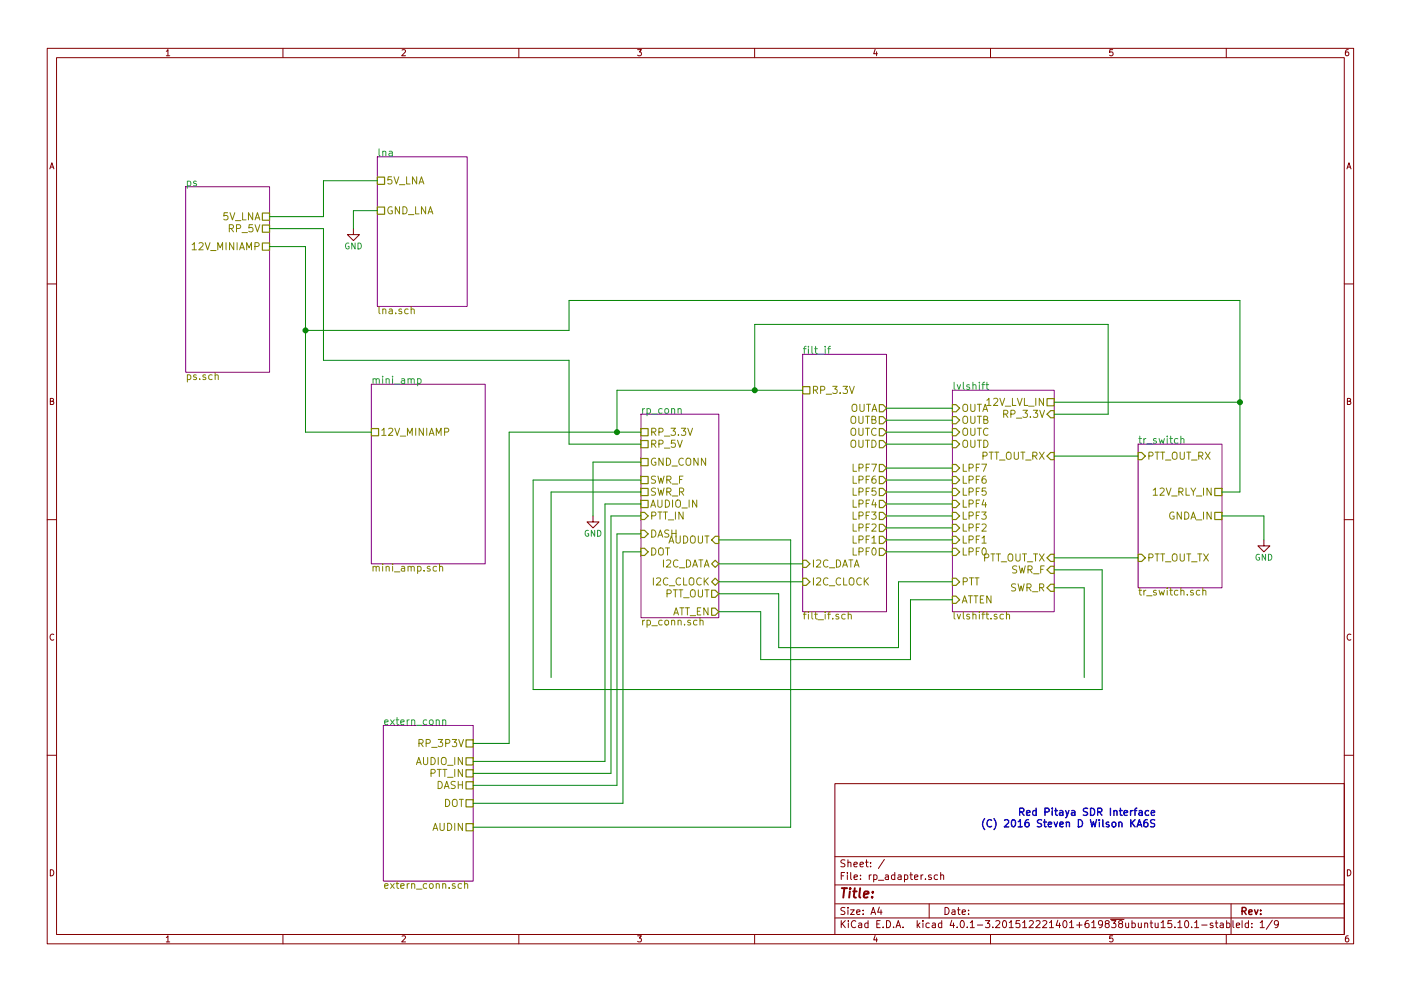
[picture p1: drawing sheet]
<svg xmlns="http://www.w3.org/2000/svg" width="297mm" height="210mm" viewBox="0 0 297 210" stroke-linecap="round" stroke-linejoin="round" font-family="sans-serif">
<g fill="none" stroke="#840000" stroke-width=".21">
<path d="M10 10.3h277v189.9h-277zM12 12.2h273v186.1h-273zM60 10.3v1.9M110 10.3v1.9M160 10.3v1.9M210 10.3v1.9M260 10.3v1.9M74.9 48.5v1.3h1.3l-1.3 1.2-1.2-1.2h1.2M10 60.2h2M285 60.2h2M10 110.3h2M125.7 109.5v1.2h1.3l-1.3 1.3-1.2-1.3h1.2"/>
<path d="M268 114.5v1.3h1.2l-1.2 1.3-1.3-1.3h1.3M285 110.3h2M10 160.2h2M177 166.3h108v32h-108zM285 160.2h2M60 198.3v1.9M110 198.3v1.9M160 198.3v1.9M177 194.8h108M177 191.8h108M177 187.8h108M177 181.8h108"/>
<path d="M186.4 192.5l-.3 1h.9M186.8 193v1M187.5 182.3l-1.3 2M197 191.8v3M197.4 185.7l-.3-.1-.3 .2 .1 .2 .5 .2v.3h-.6M198.8 185.7l-.5-.1-.2 .3v.6l.2 .1 .5-.1M199.4 185.7l.2-.1 .4 .1 .1 .9M199.4 185.1v1.5M210 198.3v1.9M246.2 195.8l.4-.5v1.5M246.2 196.8h.8M248.4 195.3h-.7l-.1 .7h.7l.2 .2-.1 .5-.2 .1-.6-.1"/>
<path d="M249.1 196.7v.1M249.7 195.8l.5-.5v1.5M249.7 196.8h.9M251.3 195.5l.2-.2a.8 .8 0 0 1 .5 .8 .8 .8 0 0 1-.5 .7l-.3-.5zM252.7 196.7v.1M253.3 195.8l.4-.5v1.5M253.3 196.8h.9M254.8 196.3h1.1M257.1 195.9l-.3-.1-.2 .2v.3l.5 .1v.3h-.5M257.7 195.8h.5M257.9 195.3v1.3l.3 .2M258.7 195.9h.6l.1 .9"/>
<path d="M259.4 196.2l-.8 .3 .3 .3 .5-.1M260 198.3v1.9M260.1 195.9l.4-.1 .3 .3-.1 .6h-.6M260.1 195.3v1.5M261 191.8v6.5M261.4 195.3v1.3l.2 .2M262.1 196.3l.7-.1v-.3l-.4-.1-.3 .2 .1 .7h.6M269.7 195.2l-1.2 2M271 196l-.2 .3h-.3l-.3-.3v-.4l.3-.3h.3l.2 .3a1.01 1.01 0 0 1-.4 1.2h-.3"/>
</g>
<path d="M39.4 39.6h17.7v39.4h-17.7zM80 33.3h19.1v31.7h-19.1zM170.2 75.2h17.8v54.6h-17.8zM78.7 81.5h24.2v38.1h-24.2zM135.9 87.9h16.5v43.2h-16.5zM201.9 82.8h21.6v47h-21.6zM241.3 94.2h17.8v30.5h-17.8zM81.3 153.9h19v33h-19z" fill="none" stroke="#840084" stroke-width=".21"/>
<path d="M175.5 74h.6M176.1 73.5l-.4 .2v1.3M88.5 80.4l.5-.1 .3 .3-.2 .7h-.6M143.8 86.8a.36 .36 0 0 1 .6 .1v.8M208.2 81.6h.6M208.8 81.1l-.4 .2v1.3M209 81.6h.6M209.2 81.1v1.3l.4 .2M250.4 93.2v-.1a.36 .36 0 0 1 .6 .2v.8M250.4 92.5v1.6M93.9 152.9v-.1a.36 .36 0 0 1 .6 .2v.7M93.9 152.7v1" fill="none" stroke="#008484" stroke-width=".21"/>
<g fill="none" stroke="#848400" stroke-width=".21">
<path d="M45.6 79.7l.1-.1a.36 .36 0 0 1 .6 .2v.7M87.2 65.7v-.1a.36 .36 0 0 1 .6 .2v.8M93.2 119.7v1.5M92.6 120.2h-.5l-.3 .3 .2 .6h.6M93.2 120.3l.1-.1a.36 .36 0 0 1 .6 .2v.8M148.4 131.7h.1a.36 .36 0 0 1 .6 .1v.8M148.4 131.1v1.5M179.2 130.4l-.4-.1-.3 .3 .1 .7h.6M179.8 130.5l.1-.1a.36 .36 0 0 1 .6 .2v.7M179.8 129.8v1.5M212.8 130.4l-.5-.1-.3 .3 .2 .7h.6M213.4 130.5l.1-.1a.36 .36 0 0 1 .5 .2v.7"/>
<path d="M213.4 129.8v1.5M254.4 125.3l-.5-.1-.3 .3 .2 .7h.6M255 125.4l.1-.1a.36 .36 0 0 1 .6 .2v.8M255 124.7v1.6M97.9 187.5h-.5l-.3 .3 .2 .6h.6M98.5 187.6l.1-.1a.36 .36 0 0 1 .6 .2v.8M98.5 187v1.5"/>
</g>
<g fill="none" stroke="#848400" stroke-width=".25">
<path d="M80 37.6h1.5v1.5h-1.5zM55.6 45.2h1.5v1.5h-1.5zM55.6 47.7h1.5v1.6h-1.5zM55.6 51.6h1.5v1.5h-1.5zM80 43.9h1.5v1.6h-1.5zM78.7 90.9h1.6v1.6h-1.6zM135.9 90.9h1.5v1.6h-1.5zM135.9 93.5h1.5v1.5h-1.5zM135.9 97.3h1.5v1.5h-1.5zM170.2 82h1.5v1.6h-1.5zM186.4 85.8h.8l.8 .8-.8 .8h-.8zM186.4 88.4h.8l.8 .7-.8 .8h-.8z"/>
<path d="M186.4 90.9h.8l.8 .8-.8 .8h-.8zM186.4 93.5h.8l.8 .7-.8 .8h-.8zM186.4 98.5h.8l.8 .8-.8 .8h-.8zM201.9 85.8h.8l.8 .8-.8 .8h-.8zM201.9 88.4h.8l.8 .7-.8 .8h-.8zM201.9 90.9h.8l.8 .8-.8 .8h-.8zM201.9 93.5h.8l.8 .7-.8 .8h-.8zM201.9 98.5h.8l.8 .8-.8 .8h-.8zM222 84.6h1.5v1.5h-1.5zM222.8 87.1h.7v1.5h-.7l-.8-.7zM222.8 96h.7v1.5h-.7l-.8-.7zM241.3 96h.8l.7 .8-.7 .7h-.8z"/>
<path d="M135.9 108.7h.8l.7 .8-.7 .7h-.8zM135.9 112.5h.8l.7 .8-.7 .7h-.8zM135.9 116.3h.8l.7 .8-.7 .8h-.8zM135.9 101.1h1.5v1.5h-1.5zM135.9 103.6h1.5v1.6h-1.5zM135.9 106.2h1.5v1.5h-1.5zM150.9 119.6l.7-.7 .8 .7-.8 .8zM151.6 113.8h.8v1.5h-.8l-.7-.8zM170.2 118.9h.7l.8 .7-.8 .8h-.7zM186.4 116.3h.8l.8 .8-.8 .8h-.8zM186.4 113.8h.8l.8 .7-.8 .8h-.8zM186.4 111.2h.8l.8 .8-.8 .8h-.8z"/>
<path d="M186.4 108.7h.8l.8 .8-.8 .7h-.8zM186.4 106.2h.8l.8 .7-.8 .8h-.8zM186.4 103.6h.8l.8 .8-.8 .8h-.8zM186.4 101.1h.8l.8 .7-.8 .8h-.8zM201.9 116.3h.8l.8 .8-.8 .8h-.8zM201.9 113.8h.8l.8 .7-.8 .8h-.8zM201.9 111.2h.8l.8 .8-.8 .8h-.8zM201.9 108.7h.8l.8 .8-.8 .7h-.8zM201.9 106.2h.8l.8 .7-.8 .8h-.8zM201.9 103.6h.8l.8 .8-.8 .8h-.8zM201.9 101.1h.8l.8 .7-.8 .8h-.8zM222.8 117.6h.7v1.5h-.7l-.8-.7z"/>
<path d="M241.3 117.6h.8l.7 .8-.7 .7h-.8zM257.6 103.6h1.5v1.6h-1.5zM257.6 108.7h1.5v1.5h-1.5zM150.9 125.2h.7l.8 .8-.8 .7h-.7zM150.9 129h.7l.8 .8-.8 .8h-.7zM150.9 123.4l.7-.7 .8 .7-.8 .8zM170.2 122.7h.7l.8 .7-.8 .8h-.7zM201.9 126.5h.8l.8 .7-.8 .8h-.8zM201.9 122.7h.8l.8 .7-.8 .8h-.8zM222.8 120.1h.7v1.6h-.7l-.8-.8zM222.8 123.9h.7v1.6h-.7l-.8-.8zM98.8 157h1.5v1.5h-1.5z"/>
<path d="M98.8 160.8h1.5v1.5h-1.5zM98.8 169.7h1.5v1.5h-1.5zM98.8 165.9h1.5v1.5h-1.5zM98.8 163.3h1.5v1.5h-1.5zM98.8 174.7h1.5v1.6h-1.5z"/>
</g>
<path d="M208.8 173.7a1.75 1.75 0 0 0 0 2.3M210.2 174.1a.72 .72 0 0 0-1 .5 .72 .72 0 0 0 .7 .8l.3-.1M210.7 173.7a1.75 1.75 0 0 1 0 2.3M216.2 172.3l.7-.1 .2-.2-.1-.4-.2-.1h-.6v1.5M216.6 172.3l.5 .7M217.7 172.5l.7-.2-.1-.2-.4-.1-.2 .2v.7h.6M219.7 172.1l-.4-.1-.4 .3 .2 .6h.6" fill="none" stroke="#0000c2" stroke-width=".3"/>
<g fill="none" stroke="#008400" stroke-width=".21">
<path d="M80 38.3h-11.4v7.7h-11.5M57.1 52.3h7.7v39.4h13.9M57.1 48.5h11.5v27.9h52v17.8h15.3M80 44.7h-5.1v3.8M64.8 70.1h55.8v-6.4h142.3v40.7h-3.8M135.9 91.7h-28v66h-7.6M135.9 98h-10.2v11.5M160 82.8v-14h74.9v19.1h-11.4M170.2 82.8h-39.4v8.9M188 91.7h13.9M188 86.6h13.9M188 89.1h13.9"/>
<path d="M188 94.2h13.9M188 99.3h13.9M223.5 96.8h17.8M223.5 85.3h39.4M135.9 113.3h-5.1v53.3h-30.5M135.9 101.8h-22.9v44.5h120.7v-25.4h-10.2M135.9 104.4h-19.1v39.4M135.9 109.5h-6.4v54.6h-29.2M135.9 117.1h-3.8v53.3h-31.8M135.9 106.9h-7.6v54.6h-28M152.4 119.6h17.8M152.4 114.5h15.2v61h-67.3"/>
<path d="M188 101.8h13.9M188 104.4h13.9M188 109.5h13.9M188 112h13.9M188 114.5h13.9M188 117.1h13.9M188 106.9h13.9M223.5 118.4h17.8M259.1 109.5h8.9v5M152.4 123.4h17.8M201.9 123.4h-11.4v14h-25.4v-11.4h-12.7M201.9 127.2h-8.9v12.7h-31.7v-10.1h-8.9"/>
<path d="M223.5 124.7h6.4v19.1"/>
</g>
<g fill="#008400" stroke="#008400" stroke-width=".25">
<circle cx="160" cy="82.8" r=".51"/>
<circle cx="64.8" cy="70.1" r=".51"/>
<circle cx="262.9" cy="85.3" r=".51"/>
<circle cx="130.8" cy="91.7" r=".51"/>
</g>
<text font-size="2.8" fill="#840000" x="178" y="190.5">Title:</text>
<g font-size="2.1" fill="#008484">
<text x="80" y="33.2">lna</text>
<text x="39.4" y="39.5">ps</text>
<text x="170.2" y="75.1">filt_if</text>
<text x="78.7" y="81.4">mini_amp</text>
<text x="201.9" y="82.7">lvlshift</text>
<text x="135.9" y="87.8">rp_conn</text>
<text x="241.3" y="94.1">tr_switch</text>
<text x="81.3" y="153.8">extern_conn</text>
</g>
<g font-size="2.1" fill="#848400">
<text x="81.9" y="39.1">5V_LNA</text>
<text x="47.1" y="46.7">5V_LNA</text>
<text x="81.9" y="45.5">GND_LNA</text>
<text x="41.1" y="53.1">12V_MINIAMP</text>
<text x="48.5" y="49.3">RP_5V</text>
<text x="80" y="66.6">lna.sch</text>
<text x="39.4" y="80.6">ps.sch</text>
<text x="172.1" y="83.6">RP_3.3V</text>
<text x="180" y="87.4">OUTA</text>
<text x="180" y="89.9">OUTB</text>
<text x="203.9" y="87.4">OUTA</text>
<text x="203.9" y="89.9">OUTB</text>
<text x="209.3" y="86.1">12V_LVL_IN</text>
<text x="213.1" y="88.6">RP_3.3V</text>
<text x="80.7" y="92.5">12V_MINIAMP</text>
<text x="137.8" y="92.5">RP_3.3V</text>
<text x="137.8" y="95">RP_5V</text>
<text x="180" y="92.5">OUTC</text>
<text x="180" y="95">OUTD</text>
<text x="203.9" y="92.5">OUTC</text>
<text x="203.9" y="95">OUTD</text>
<text x="137.8" y="98.8">GND_CONN</text>
<text x="180.8" y="100.1">LPF7</text>
<text x="203.9" y="100.1">LPF7</text>
<text x="207.8" y="97.5">PTT_OUT_RX</text>
<text x="243.2" y="97.5">PTT_OUT_RX</text>
<text x="137.8" y="102.6">SWR_F</text>
<text x="137.8" y="105.2">SWR_R</text>
<text x="137.8" y="107.7">AUDIO_IN</text>
<text x="180.8" y="107.7">LPF4</text>
<text x="180.8" y="105.2">LPF5</text>
<text x="180.8" y="102.6">LPF6</text>
<text x="203.9" y="107.7">LPF4</text>
<text x="203.9" y="105.2">LPF5</text>
<text x="203.9" y="102.6">LPF6</text>
<text x="244.7" y="105.2">12V_RLY_IN</text>
<text x="137.8" y="110.2">PTT_IN</text>
<text x="180.8" y="112.8">LPF2</text>
<text x="180.8" y="110.2">LPF3</text>
<text x="203.9" y="112.8">LPF2</text>
<text x="203.9" y="110.2">LPF3</text>
<text x="247.6" y="110.2">GNDA_IN</text>
<text x="137.8" y="114">DASH</text>
<text x="137.8" y="117.9">DOT</text>
<text x="141.4" y="115.3">AUDOUT</text>
<text x="180.8" y="117.9">LPF0</text>
<text x="180.8" y="115.3">LPF1</text>
<text x="203.9" y="117.9">LPF0</text>
<text x="203.9" y="115.3">LPF1</text>
<text x="208" y="119.1">PTT_OUT_TX</text>
<text x="243.2" y="119.1">PTT_OUT_TX</text>
<text x="78.7" y="121.3">mini_amp.sch</text>
<text x="138.4" y="124.2">I2C_CLOCK</text>
<text x="140.1" y="120.4">I2C_DATA</text>
<text x="172.1" y="120.4">I2C_DATA</text>
<text x="172.1" y="124.2">I2C_CLOCK</text>
<text x="203.9" y="124.2">PTT</text>
<text x="213.9" y="125.5">SWR_R</text>
<text x="214.2" y="121.7">SWR_F</text>
<text x="140.8" y="126.7">PTT_OUT</text>
<text x="142.2" y="130.6">ATT_EN</text>
<text x="170.2" y="131.4">filt_if.sch</text>
<text x="201.9" y="131.4">lvlshift.sch</text>
<text x="203.9" y="128">ATTEN</text>
<text x="241.3" y="126.3">tr_switch.sch</text>
<text x="135.9" y="132.7">rp_conn.sch</text>
<text x="89.1" y="158.5">RP_3P3V</text>
<text x="88.3" y="162.3">AUDIO_IN</text>
<text x="91.1" y="164.8">PTT_IN</text>
<text x="92.4" y="167.4">DASH</text>
<text x="93.9" y="171.2">DOT</text>
<text x="91.7" y="176.3">AUDIN</text>
<text x="81.3" y="188.6">extern_conn.sch</text>
</g>
<g font-size="2.1" fill="#0000c2">
<text x="219.8" y="173.1">Red Pitaya SDR Interface</text>
<text x="213.4" y="175.5">(C) 2016 Steven D Wilson KA6S</text>
</g>
<g font-size="2.1" fill="#840000">
<text x="178" y="184">Sheet: /</text>
<text x="178" y="186.7">File: rp_adapter.sch</text>
<text x="178" y="196.9">KiCad E.D.A. kicad 4.0.1-3.201512221401+619838ubuntu15.10.1-stable</text>
<text x="178" y="194.1">Size: A4</text>
<text x="200" y="194.1">Date:</text>
<text x="263" y="194.1">Rev:</text>
<text x="263" y="196.9">Id: 1/9</text>
</g>
<g font-size="1.8" fill="#840000">
<text x="35" y="11.9">1</text>
<text x="85" y="11.9">2</text>
<text x="135" y="11.9">3</text>
<text x="185" y="11.9">4</text>
<text x="235" y="11.9">5</text>
<text x="285" y="11.9">6</text>
<text x="10.4" y="35.9">A</text>
<text x="285.4" y="35.9">A</text>
<text x="10.4" y="85.9">B</text>
<text x="285.4" y="85.9">B</text>
<text x="10.4" y="135.9">C</text>
<text x="285.4" y="135.9">C</text>
<text x="10.4" y="185.9">D</text>
<text x="285.4" y="185.9">D</text>
<text x="35" y="199.9">1</text>
<text x="85" y="199.9">2</text>
<text x="135" y="199.9">3</text>
<text x="185" y="199.9">4</text>
<text x="235" y="199.9">5</text>
<text x="285" y="199.9">6</text>
</g>
<g font-size="1.8" fill="#008484">
<text x="73" y="52.9">GND</text>
<text x="123.8" y="113.8">GND</text>
<text x="266" y="118.9">GND</text>
</g>
</svg>
